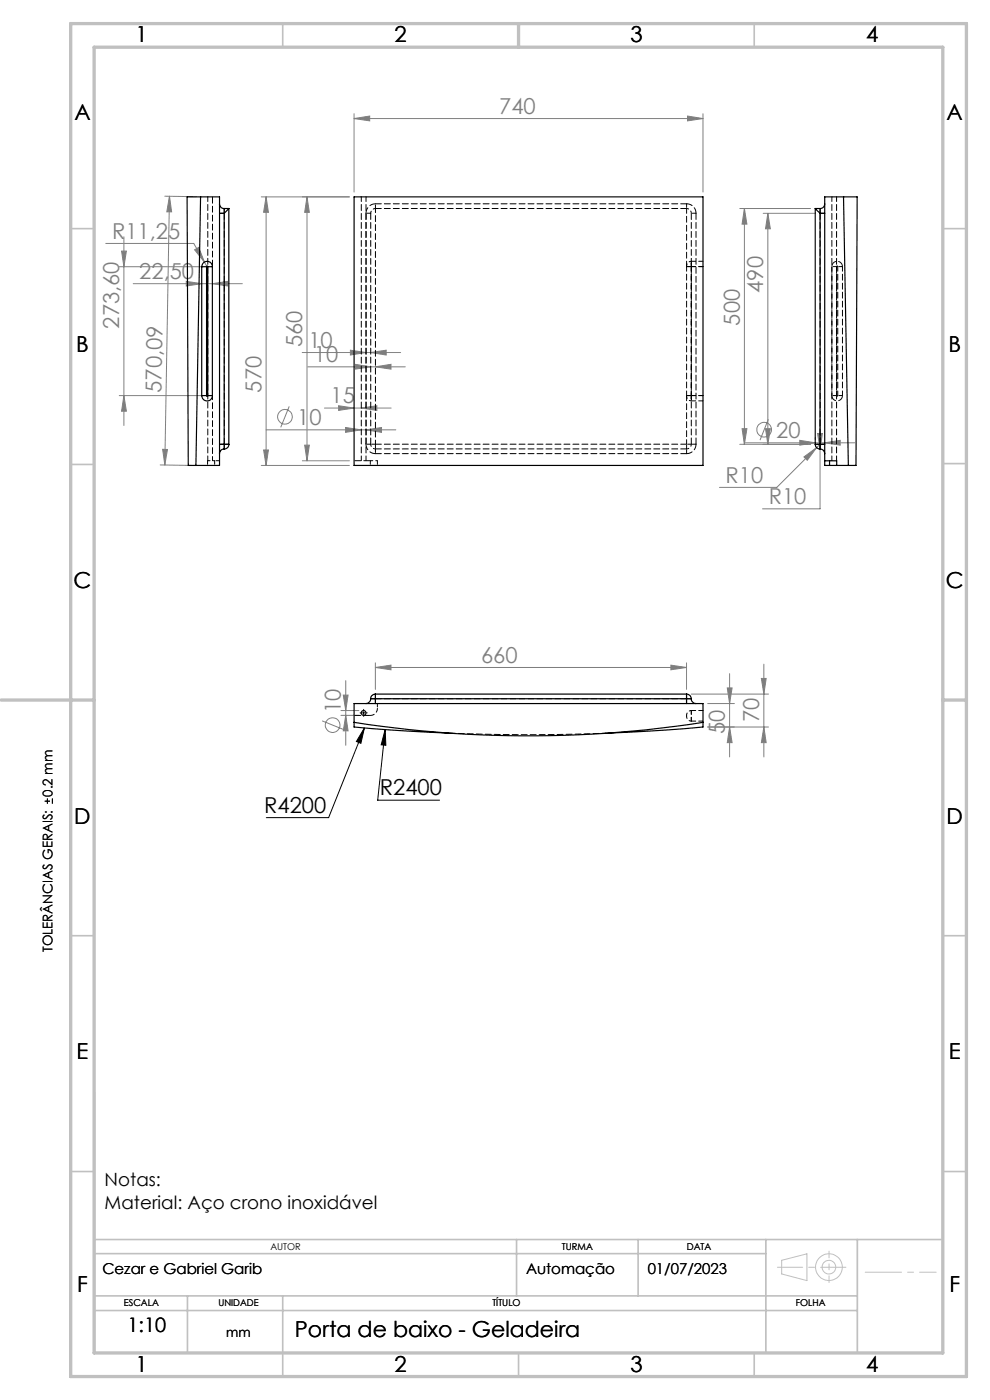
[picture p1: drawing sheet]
<svg xmlns="http://www.w3.org/2000/svg" width="210mm" height="297mm" viewBox="0 0 210 297" stroke-linecap="round" stroke-linejoin="round" font-family="sans-serif">
<g fill="none" stroke="#808080" stroke-width=".21">
<path d="M75.1 25.1l3.3-.5v1zM75.1 24.1v16.6M75.1 25.1h74M145.8 24.6l3.3 .5-3.3 .5zM149.1 24.1v16.6M22.4 51.6h18.7l2.8 5M25.3 56.6h17.8M25.8 53.3h1l-.5 3.3zM26.3 50.2v40.1M35 41.6l6.6 .1M35.9 41.6l.5 3.3h-1zM35.9 41.6l-.9 57"/>
<path d="M39.5 59.7l3.3 .5-3.3 .5zM41.3 53l.9-.5 1.2 3.1zM55.4 41.8h18.7M56.4 41.8l.5 3.2h-1zM56.4 41.8v56.9M65.1 41.8l.5 3.2h-1zM65.1 41.8v56M156.9 44.2h15M157.9 44.2l.5 3.4h-1zM157.9 44.2v50.1M161.9 45.3h11M162.9 45.3l.5 3.2h-1z"/>
<path d="M162.9 45.3v49M28.3 60.2h23.1M45 60.2l3.4-.5v1zM64.1 74.8h20.9M65.3 77.8h20.7M74.3 74.3l3.3 .5-3.3 .5zM75.3 77.3l3.3 .5-3.3 .5zM78.6 74.8l3.3-.5v1zM79.6 77.8l3.3-.5v1zM25.3 83.9h17.8M26.3 83.9l.5 3.3h-1zM34 98.6l6.6 .1"/>
<path d="M34.5 95.3l1 .1-.5 3.2zM55.4 98.7h18.7M55.9 95.5h1l-.5 3.2zM56.4 91.2h27.6M61.3 86.2l-1.8 4.5M64.1 97.8h10M64.6 94.4h1l-.5 3.4zM68.8 86.6h14.2M71.8 86.1l3.3 .5-3.3 .5zM73.3 90.7l3.3 .5-3.3 .5zM76.6 86.6l3.3-.5v1zM77.6 91.2l3.3-.5v1z"/>
<path d="M157.4 90.9h1l-.5 3.4zM158.1 93.9h23.2M162.4 90.9h1l-.5 3.4zM163 88.9l-1.8 4.5M169.7 93.4l3.2 .5-3.2 .5zM170.5 96.9l2.7-1.9-2 2.6zM171.9 94.3h-15M172.9 92.9v.3M173.2 95l-8.4 8.4h-12.2M173.4 92h1l-.4 3.2zM174 94.3l-.8 .7M174 88.9v19h-12.3"/>
<path d="M174.9 93.9l3.3-.5v1zM68.3 152.9l4.5 1.8M72.3 150.7h3.8M72.3 151.8h3.8M72.8 147.5h1l-.5 3.2zM73.3 151.8l.5 3.2h-1zM73.3 144.4v13.7M79.6 141.6l3.3-.5v1zM79.6 140.6v5.7M79.6 141.6h66M142.3 141.1l3.3 .5-3.3 .5zM145.6 140.6v5.7"/>
<path d="M146.6 147.2h16.4M150.1 154.2h12.9M150.1 149.3h5.7M154.3 145.9h1l-.5 3.4zM154.8 142.9v17.7M154.8 154.2l.5 3.3h-1zM161.5 143.9h1l-.5 3.3zM162 140.9v19.7M162 154.2l.5 3.3h-1z"/>
<circle cx="60.5" cy="88.4" r="1.55"/>
<circle cx="162.1" cy="91.1" r="1.55"/>
<circle cx="70.5" cy="153.8" r="1.55"/>
</g>
<path d="M76.9 151.2h.5M77.1 151v.5M77.3 154.4l-7.6 19.1h-13.2M77.3 154.4l-.7 3.3-1-.4zM81.7 154.8l-1.6 15h13.1M81.7 154.8l.1 3.3-.9-.1zM9.5 170h1.1M10.1 169.4v1.1M11.1 169.4v1.1" fill="none" stroke="#000" stroke-width=".21"/>
<g fill="none" stroke="#c0c0c0" stroke-width=".21">
<path d="M165.8 267.4l5.4-1.4v5.7l-5.4-1.4z"/>
<circle cx="175.8" cy="268.8" r="1.44"/>
<circle cx="175.8" cy="268.8" r="2.83"/>
</g>
<path d="M76.6 151.2h-.2M77.1 150.7v-.2M77.1 151.7v.3M77.6 151.2h.3" fill="none" stroke="#000" stroke-width=".21" stroke-dasharray="15.2 1.3 1.3 1.3"/>
<path d="M183.5 269.9h15.1" fill="none" stroke="#c0c0c0" stroke-width=".21" stroke-dasharray="15.2 1.3 1.3 1.3" stroke-dashoffset="7.5"/>
<path d="M200 260.4v7.3" fill="none" stroke="#c0c0c0" stroke-width=".21" stroke-dasharray="15.2 1.3 1.3 1.3" stroke-dashoffset="13.5"/>
<path d="M175.9 265.4v6.7" fill="none" stroke="#c0c0c0" stroke-width=".21" stroke-dasharray="15.2 1.3 1.3 1.3" stroke-dashoffset="13.8"/>
<path d="M164.9 268.8h14.5" fill="none" stroke="#c0c0c0" stroke-width=".21" stroke-dasharray="15.2 1.3 1.3 1.3" stroke-dashoffset="9.9"/>
<g fill="none" stroke="#c0c0c0" stroke-width=".35">
<path d="M60 5v5M160 5v5M15 48.5h5M200 48.5h5M15 98.5h5M200 98.4h5M15 198.5h5M200 198.5h5M15 248.5h5M200 248.5h5M20 274.9h161.9M20 263h180"/>
<path d="M20 278h161.9M20 266h142.5M39.8 274.9v12.1M60 274.9v17.1M109.6 263v11.9M135.4 263v11.9M162.5 263v24M181.9 263v24M110 287v5M160 287v5"/>
</g>
<path d="M20 231.8v55.2" fill="none" stroke="#c0c0c0" stroke-width=".5"/>
<path d="M15 5h190v287h-190zM20 10h180v277h-180zM110 5v5M.2 148.5h19.8M200 148.5h5" fill="none" stroke="#c0c0c0" stroke-width=".7"/>
<path d="M81.7 154.8l.1 3.3-.9-.1zM77.3 154.4l-.7 3.3-1-.4z" fill="#000"/>
<g fill="#808080">
<path d="M77.6 91.2l3.3-.5v1zM73.3 90.7l3.3 .5-3.3 .5zM78.6 74.8l3.3-.5v1zM74.3 74.3l3.3 .5-3.3 .5zM79.6 77.8l3.3-.5v1zM75.3 77.3l3.3 .5-3.3 .5z"/>
<path d="M75.1 25.1l3.3-.5v1zM145.8 24.6l3.3 .5-3.3 .5zM170.5 96.9l.7 .7 2-2.6zM173.4 92l.6 3.2 .4-3.2zM169.7 93.4l3.2 .5-3.2 .5zM174.9 93.9l3.3-.5v1zM41.3 53l2.1 2.6-1.2-3.1z"/>
<path d="M39.5 59.7l3.3 .5-3.3 .5zM45 60.2l3.4-.5v1z"/>
<path d="M79.6 141.6l3.3-.5v1zM142.3 141.1l3.3 .5-3.3 .5z"/>
<path d="M76.6 86.6l3.3-.5v1zM71.8 86.1l3.3 .5-3.3 .5z"/>
<path d="M34.5 95.3l1 .1-.5 3.2zM35.9 41.6l.5 3.3h-1z"/>
<path d="M64.6 94.4h1l-.5 3.4zM65.1 41.8l.5 3.2h-1zM162 154.2l.5 3.3h-1zM161.5 143.9h1l-.5 3.3zM157.4 90.9h1l-.5 3.4zM157.9 44.2l.5 3.4h-1zM26.3 83.9l.5 3.3h-1zM25.8 53.3h1l-.5 3.3z"/>
<path d="M72.8 147.5h1l-.5 3.2zM73.3 151.8l.5 3.2h-1zM162.9 45.3l.5 3.2h-1zM162.4 90.9h1l-.5 3.4z"/>
<path d="M56.4 41.8l.5 3.2h-1zM55.9 95.5h1l-.5 3.2z"/>
<path d="M154.8 154.2l.5 3.3h-1zM154.3 145.9h1l-.5 3.4z"/>
</g>
<g fill="none" stroke="#000" stroke-width=".25">
<path d="M42.5 41.8h-2.8l.2 56.9h1.7M42.5 41.8h4.1v56.9h-5M42.5 41.8l-.9 56.9M42.8 56.6a1.13 1.13 0 0 1 1.1-1.2 1.13 1.13 0 0 1 1.1 1.2M42.8 56.6h1M42.8 56.6v27.3M43.8 56.6l.1-.2 .2 .2M43.8 56.6v27.3M44.1 56.6h.9M44.1 56.6v27.3M45 56.6v27.3M46.6 45.3h1"/>
<path d="M46.6 43.2a.96 .96 0 0 0 1 1M47.6 44.2v1.1M47.6 44.2h.9M47.6 45.3v49M48.5 44.2l-.9 1.1M48.5 44.2v50.1M75.1 41.8h74v56.9h-74zM172.9 44.2l1.1 1.1M172.9 44.2h1.1M172.9 44.2v50.1M174 45.3h.9M174 44.2v1.1"/>
<path d="M174 45.3v49M174.9 43.2a.96 .96 0 0 1-.9 1M178.9 41.8h2.9l-.2 56.9h-1.6M178.9 41.8h-4v56.9h1.1M178.9 41.8l1.1 56.9M42.8 83.9a1.13 1.13 0 0 0 1.1 1.2 1.13 1.13 0 0 0 1.1-1.2M42.8 83.9h1M43.8 83.9l.1 .2 .2-.2M44.1 83.9h.9M46.6 94.3h1M47.6 94.3v.9M47.6 95.2a.97 .97 0 0 0-1 1.1"/>
<path d="M47.6 94.3h.9M48.5 94.3a.96 .96 0 0 1-.9 .9M172.9 94.3h1.1M172.9 94.3a.97 .97 0 0 0 1.1 .9M174 94.3v.9M174 94.3h.9M174 95.2a.97 .97 0 0 1 .9 1.1M174.9 97.8h2.6v.9M176 98.7h1.5M176 97.8v.9M177.5 98.7h2.5M75.1 153.2a240.7 240.7 0 0 0 74 0"/>
<path d="M78.6 148.2h1M78.6 148.2a1.09 1.09 0 0 1-1 1.1M79.6 148.2v1.1M79.6 147.2a1.02 1.02 0 0 0-1 1M79.6 148.2h66M79.6 147.2v1M79.6 147.2h66M95.9 155.6l-13-.7-7.8-.7v-4.9h74v4.9l-7.7 .7-13 .7M145.6 148.2v1.1M145.6 148.2h1M145.6 147.2a1.02 1.02 0 0 1 1 1M145.6 147.2v1"/>
<path d="M146.6 148.2a1.09 1.09 0 0 0 1 1.1"/>
<circle cx="77.1" cy="151.3" r=".51"/>
</g>
<g fill="none" stroke="#000" stroke-width=".21" stroke-dasharray="1.3 .6">
<path d="M77.6 45.2a2 2 0 0 1 2-2M79.6 44.2h66M145.6 56.4v.2M145.6 43.2h-66M145.6 43.2a2 2 0 0 1 2 2M177.5 56.6l.1-.2 .1 .2M79.6 96.2a2 2 0 0 1-2-2M79.6 95.2h66M79.6 96.2h66M145.6 83.9v.1M145.6 94.2h-66M147.6 94.2a2 2 0 0 1-2 2"/>
<path d="M177.7 83.9l-.1 .1-.1-.1M79.6 148.2h66M95.9 155.6l-.1-.1M128.4 155.5l-.1 .1M145.6 151.7v.3"/>
</g>
<g fill="none" stroke="#000" stroke-width=".21" stroke-dasharray="1.3 .6" stroke-dashoffset=".5">
<path d="M47.6 44.2v1M47.6 45.2h-1M78.6 45.2h-1M79.6 44.2v-1M145.6 56.6h1M145.6 43.2v1M146.6 56.6h-1M146.6 56.6v-1.2v1.2M147.6 45.2h-1M174 45.2v-1M175 45.2h-1M177.5 56.6h-1"/>
<path d="M178.7 56.6h-1M44 97.7v1M45.5 97.7v1M46.6 97.7h-1.1M47.6 94.2v1M47.6 94.2h-1M48.6 94.2h-1M78.6 97.7v1M78.6 94.2h-1M79.6 95.2v1M79.6 94.2h-1M79.6 94.2v1"/>
<path d="M80.1 97.7v1M145.6 83.9h1M145.6 96.2v-1M145.6 95.2v-1M146.6 83.9h-1M146.6 83.9v1.1v-1.1M146.6 94.2h-1M147.6 94.2h-1M174 95.2v-1M174 94.2h-1M175 94.2h-1M177.5 83.9h-1"/>
<path d="M178.7 83.9h-1M78.6 148.2h1M79.6 147.2v1M79.6 148.2v1M80.1 149.2v1.1M145.6 148.2v-1M145.6 148.2h1M145.6 149.2v-1M146.6 153v-2.3M146.6 150.7v2.3"/>
</g>
<g fill="none" stroke="#000" stroke-width=".21" stroke-dasharray="1.3 .6" stroke-dashoffset=".3">
<path d="M44.1 41.7v56M76.6 41.7v56M145.6 56.6v27.3M145.6 44.2v12.2M146.6 56.6h2.5M146.6 56.6v27.3M149.1 55.4h-2.5M176.5 56.6v27.3M176.5 41.7v56M177.7 56.6v27.3M77.6 97.7v-56M145.6 84v10.2"/>
<path d="M146.6 83.9v-27.3M146.6 83.9h2.5M146.6 85h2.5M177.5 83.9v-27.3M177.5 97.7v-56M178.7 83.9v-27.3M146.6 150.7h2.5M146.6 153h2.5"/>
</g>
<path d="M45.1 56.6v-14.9M47.6 45.2v49M77.6 45.2v49M78.6 45.2v49M75.1 97.7h3.5M146.6 94.2v-49M147.6 94.2v-49M174 94.2v-49M75.1 151.8h3.5" fill="none" stroke="#000" stroke-width=".21" stroke-dasharray="1.3 .6" stroke-dashoffset="-.1"/>
<path d="M79.6 44.2a1 1 0 0 0-1 1M146.6 45.2a1 1 0 0 0-1-1M146.6 55.4a1 1 0 0 0-1 1M44 97.7h1.5M78.6 97.7h1.5M78.6 94.2a1 1 0 0 0 1 1M145.6 95.2a1 1 0 0 0 1-1M145.6 84a1 1 0 0 0 1 1M145.6 151.7a1 1 0 0 1 1-1M146.6 153a1 1 0 0 1-1-1" fill="none" stroke="#000" stroke-width=".21" stroke-dasharray="1.3 .6" stroke-dashoffset=".8"/>
<path d="M45.1 97.7v-13.8M79.6 94.2v-50M78.6 151.8a1.5 1.5 0 0 0 1.5-1.5" fill="none" stroke="#000" stroke-width=".21" stroke-dasharray="1.3 .6" stroke-dashoffset=".4"/>
<path d="M95.9 155.5a419.8 419.8 0 0 0 32.5 0" fill="none" stroke="#000" stroke-width=".21" stroke-dasharray="1.3 .6" stroke-dashoffset=".6"/>
<path d="M178.7 56.6a1.13 1.13 0 0 0-1.1-1.2 1.13 1.13 0 0 0-1.1 1.2M176.5 83.9a1.13 1.13 0 0 0 1.1 1.1 1.13 1.13 0 0 0 1.1-1.1" fill="none" stroke="#000" stroke-width=".21" stroke-dasharray="1.3 .6" stroke-dashoffset="-.2"/>
<g font-size="4.7">
<text x="28.7" y="9">1</text>
<text x="83.7" y="9">2</text>
<text x="133.7" y="9">3</text>
<text x="183.7" y="9">4</text>
<text x="15.8" y="25.5">A</text>
<text x="200.8" y="25.5">A</text>
<text x="16.2" y="74.7">B</text>
<text x="201.2" y="74.8">B</text>
<text x="15.6" y="124.7">C</text>
<text x="200.6" y="124.7">C</text>
<text x="56" y="172.4">R4200</text>
<text x="80.6" y="168.7">R2400</text>
<text x="15.8" y="174.7">D</text>
<text x="200.8" y="174.8">D</text>
<text x="16.2" y="224.7">E</text>
<text x="201.3" y="224.7">E</text>
<text x="16.4" y="274">F</text>
<text x="201.4" y="274">F</text>
<text x="62.6" y="283.7">Porta de baixo - Geladeira</text>
<text x="28.7" y="291">1</text>
<text x="83.7" y="291">2</text>
<text x="133.7" y="291">3</text>
<text x="183.7" y="291">4</text>
</g>
<g font-size="4.7" fill="#808080">
<text x="105.9" y="24.1">740</text>
<text x="23.8" y="50.6">R11,25</text>
<text x="29.6" y="59.1">22,50</text>
<text x="161.9" y="62.1" transform="rotate(-90 161.9 62.1)">490</text>
<text x="25.3" y="69.7" transform="rotate(-90 25.3 69.7)">273,60</text>
<text x="156.9" y="69.1" transform="rotate(-90 156.9 69.1)">500</text>
<text x="64.1" y="73.6" transform="rotate(-90 64.1 73.6)">560</text>
<text x="65.4" y="73.8">10</text>
<text x="66.6" y="76.8">10</text>
<text x="34.2" y="83.3" transform="rotate(-89 34.2 83.3)">570,09</text>
<text x="55.4" y="83.3" transform="rotate(-90 55.4 83.3)">570</text>
<text x="70.1" y="85.5">15</text>
<text x="63" y="90.1">10</text>
<text x="164.7" y="92.8">20</text>
<text x="153.9" y="102.4">R10</text>
<text x="163.1" y="106.9">R10</text>
<text x="102" y="140.6">660</text>
<text x="72.3" y="151.2" transform="rotate(-90 72.3 151.2)">10</text>
<text x="153.8" y="155.8" transform="rotate(-90 153.8 155.8)">50</text>
<text x="161" y="153.2" transform="rotate(-90 161 153.2)">70</text>
</g>
<text font-size="4.2" x="27.1" y="282.7">1:10</text>
<g font-size="3.9">
<text x="22.2" y="251.6">Notas:</text>
<text x="22.2" y="256.5">Material: Aço crono inoxidável</text>
</g>
<g font-size="3.2">
<text x="21.7" y="270.3">Cezar e Gabriel Garib</text>
<text x="111.6" y="270.3">Automação</text>
<text x="137.4" y="270.3">01/07/2023</text>
</g>
<g font-size="2.8">
<text x="11.1" y="169" transform="rotate(-90 11.1 169)">0.2 mm</text>
<text x="11.1" y="202" transform="rotate(-90 11.1 202)">TOLERÂNCIAS GERAIS:</text>
<text x="48" y="283.7">mm</text>
</g>
<g font-size="2">
<text x="57.4" y="265.1">AUTOR</text>
<text x="119.2" y="265.1">TURMA</text>
<text x="145.7" y="265.2">DATA</text>
<text x="26.3" y="277.1">ESCALA</text>
<text x="46.3" y="277.1">UNIDADE</text>
<text x="104.4" y="277.1">TÍTULO</text>
<text x="168.8" y="277.1">FOLHA</text>
</g>
</svg>
